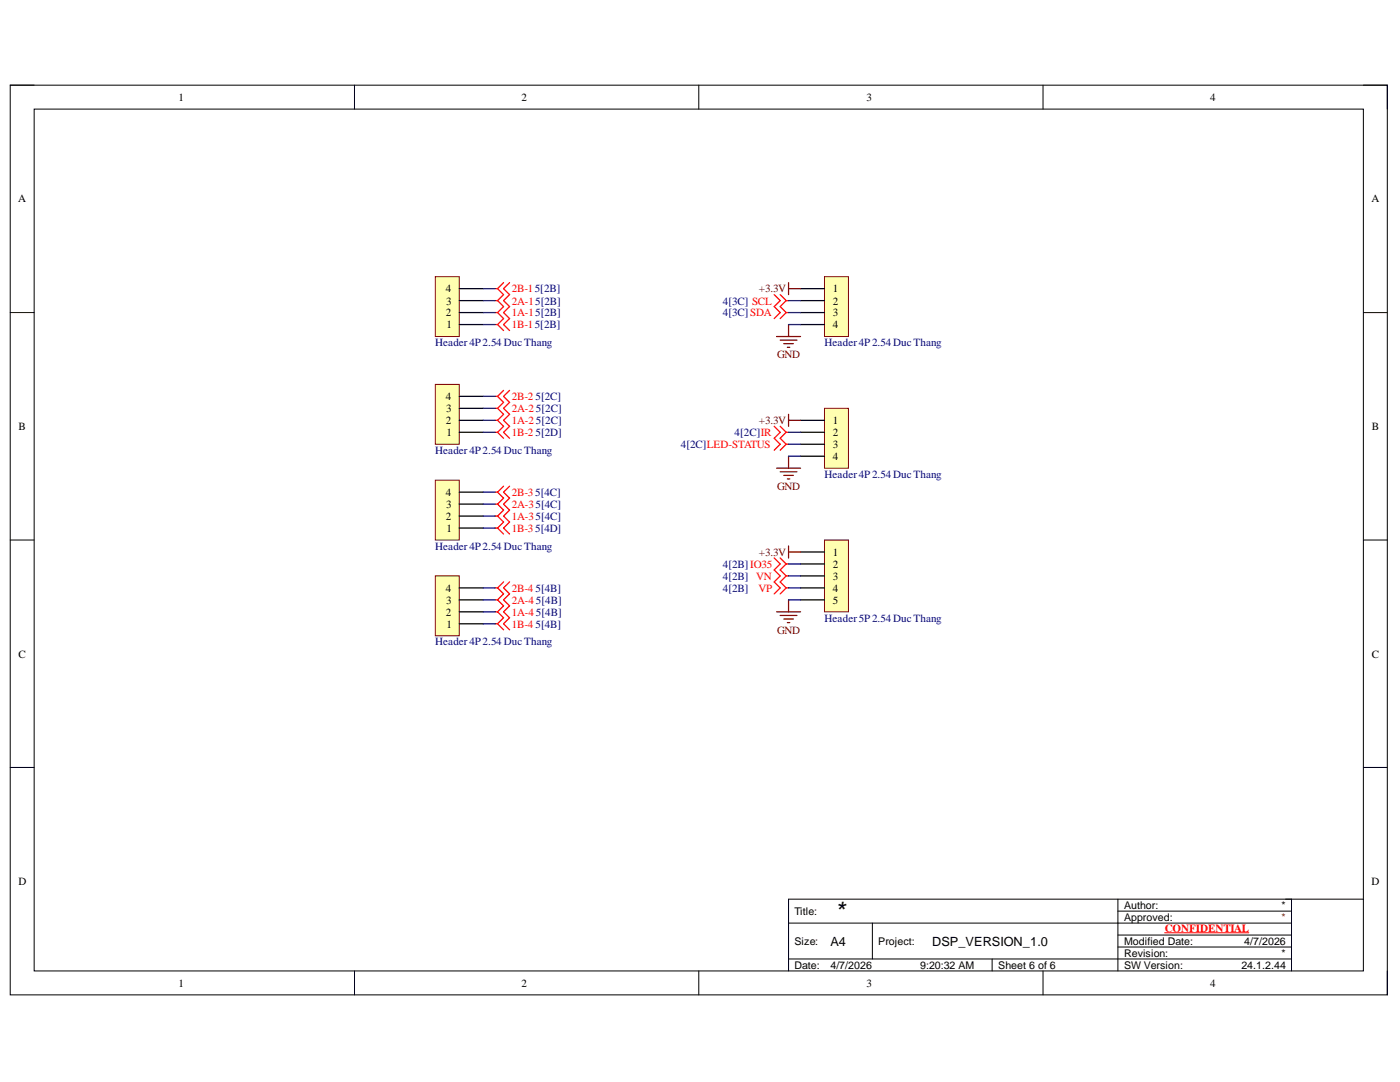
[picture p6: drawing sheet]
<svg xmlns="http://www.w3.org/2000/svg" width="279mm" height="216mm" viewBox="0 0 279 216" stroke-linecap="round" stroke-linejoin="round" font-family="sans-serif">
<path d="M2 17h274.9v181.5h-274.9z" fill="none" stroke="#000" stroke-width=".2"/>
<path d="M6.8 21.8h265.3v171.9h-265.3z" fill-rule="evenodd" fill="#fff"/>
<g fill="none" stroke="#000" stroke-width=".2">
<path d="M2 17h4.8M70.7 17v4.8M139.5 17v4.8M208.2 17v4.8M272.1 17h4.8v4.8M6.8 21.8h265.3v171.9h-265.3zM2 62.4h4.8M272.1 62.4h4.8M2 107.8h4.8M272.1 107.8h4.8M2 153.1h4.8M272.1 153.1h4.8"/>
<path d="M223.1 179.4v14.3M257.7 179.4v14.3M272.1 179.4h-114.7v14.3M70.7 193.7v4.8M139.5 193.7v4.8M157.4 184.2h100.3M157.4 191.4h100.3M174.1 184.2v7.2M198 191.4v2.3M208.2 193.7v4.8M223.1 181.8h34.6M223.1 186.6h34.6"/>
<path d="M223.1 189h34.6M276.9 193.7v4.8"/>
</g>
<path d="M232.4 186.1h16.8" fill="none" stroke="#f00" stroke-width=".2"/>
<path d="M86.9 114.9h4.8v12h-4.8z" fill-rule="evenodd" fill="#ffffb0"/>
<path d="M86.9 114.9h4.8v12h-4.8z" fill="none" stroke="#800000" stroke-width=".2"/>
<path d="M91.7 119.7h4.7M91.7 117.3h4.7M91.7 124.5h4.7M91.7 122.1h4.7" fill="none" stroke="#000" stroke-width=".25"/>
<path d="M86.9 95.8h4.8v12h-4.8z" fill-rule="evenodd" fill="#ffffb0"/>
<path d="M86.9 95.8h4.8v12h-4.8z" fill="none" stroke="#800000" stroke-width=".2"/>
<path d="M91.7 98.2h4.7M91.7 105.4h4.7M91.7 103h4.7M91.7 100.6h4.7" fill="none" stroke="#000" stroke-width=".25"/>
<path d="M86.9 76.7h4.8v11.9h-4.8z" fill-rule="evenodd" fill="#ffffb0"/>
<path d="M86.9 76.7h4.8v11.9h-4.8z" fill="none" stroke="#800000" stroke-width=".2"/>
<path d="M91.7 79.1h4.7M91.7 86.3h4.7M91.7 83.9h4.7M91.7 81.5h4.7" fill="none" stroke="#000" stroke-width=".25"/>
<path d="M86.9 55.2h4.8v11.9h-4.8z" fill-rule="evenodd" fill="#ffffb0"/>
<path d="M86.9 55.2h4.8v11.9h-4.8z" fill="none" stroke="#800000" stroke-width=".2"/>
<path d="M91.7 60h4.7M91.7 57.6h4.7M91.7 64.8h4.7M91.7 62.4h4.7" fill="none" stroke="#000" stroke-width=".25"/>
<g fill="none" stroke="#f00" stroke-width=".25">
<path d="M98.8 57.6h.5M98.8 60h.5M99.3 57.6l1.2 1.2-1.2 1.2M99.3 60l1.2 1.2-1.2 1.2M100.5 56.4l-1.2 1.2M101.7 56.4l-1.2 1.2 1.2 1.2-1.2 1.2 1.2 1.2-1.2 1.2 1.2 1.2-1.2 1.2 1.2 1.2M98.8 62.4h.5M98.8 64.8h.5M98.8 79.1h.5M99.3 62.4l1.2 1.2-1.2 1.2M99.3 64.8l1.2 1.2M99.3 79.1l1.2 1.2-1.2 1.2"/>
<path d="M100.5 77.9l-1.2 1.2M101.7 77.9l-1.2 1.2 1.2 1.2-1.2 1.2 1.2 1.2-1.2 1.2 1.2 1.2-1.2 1.2 1.2 1.2M98.8 81.5h.5M98.8 83.9h.5M98.8 86.3h.5M98.8 98.2h.5M99.3 81.5l1.2 1.2-1.2 1.2M99.3 83.9l1.2 1.2-1.2 1.2M99.3 86.3l1.2 1.2M99.3 98.2l1.2 1.2-1.2 1.2M100.5 97l-1.2 1.2M101.7 97l-1.2 1.2 1.2 1.2-1.2 1.2 1.2 1.2-1.2 1.2 1.2 1.2-1.2 1.2 1.2 1.2"/>
<path d="M98.8 100.6h.5M98.8 103h.5M98.8 105.4h.5M98.8 117.3h.5M98.8 119.7h.5M99.3 100.6l1.2 1.2-1.2 1.2M99.3 103l1.2 1.2-1.2 1.2M99.3 105.4l1.2 1.2M99.3 117.3l1.2 1.2-1.2 1.2M99.3 119.7l1.2 1.2-1.2 1.2M100.5 116.1l-1.2 1.2M101.7 116.1l-1.2 1.2 1.2 1.2-1.2 1.2 1.2 1.2-1.2 1.2 1.2 1.2-1.2 1.2 1.2 1.2"/>
<path d="M98.8 122.1h.5M98.8 124.5h.5M99.3 122.1l1.2 1.2-1.2 1.2M99.3 124.5l1.2 1.2"/>
</g>
<g fill="none" stroke="#000080" stroke-width=".25">
<path d="M96.4 60h2.4M96.4 57.6h2.4M96.4 64.8h2.4M96.4 62.4h2.4M96.4 79.1h2.4M96.4 86.3h2.4M96.4 83.9h2.4M96.4 81.5h2.4M96.4 98.2h2.4M96.4 105.4h2.4M96.4 103h2.4M96.4 100.6h2.4"/>
<path d="M96.4 119.7h2.4M96.4 117.3h2.4M96.4 124.5h2.4M96.4 122.1h2.4"/>
</g>
<path d="M164.5 55.2h4.8v11.9h-4.8z" fill-rule="evenodd" fill="#ffffb0"/>
<path d="M164.5 55.2h4.8v11.9h-4.8z" fill="none" stroke="#800000" stroke-width=".2"/>
<path d="M159.8 57.6h4.7M159.8 60h4.7M159.8 62.4h4.7M159.8 64.8h4.7" fill="none" stroke="#000" stroke-width=".25"/>
<path d="M154.5 58.8l1.2 1.2-1.2 1.2 1.2 1.2-1.2 1.2M155.7 58.8l1.2 1.2M156.9 60l-1.2 1.2 1.2 1.2M156.9 60h.5M156.9 62.4l-1.2 1.2M156.9 62.4h.5" fill="none" stroke="#f00" stroke-width=".25"/>
<path d="M164.5 81.5h4.8v11.9h-4.8z" fill-rule="evenodd" fill="#ffffb0"/>
<path d="M164.5 81.5h4.8v11.9h-4.8z" fill="none" stroke="#800000" stroke-width=".2"/>
<path d="M159.8 83.9h4.7M159.8 86.3h4.7M159.8 88.6h4.7M159.8 91h4.7" fill="none" stroke="#000" stroke-width=".25"/>
<path d="M154.5 85.1l1.2 1.2-1.2 1.2 1.2 1.1-1.2 1.2M155.7 85.1l1.2 1.2M156.9 86.3l-1.2 1.2 1.2 1.1M156.9 86.3h.5M156.9 88.6l-1.2 1.2M156.9 88.6h.5" fill="none" stroke="#f00" stroke-width=".25"/>
<g fill="none" stroke="#800000" stroke-width=".25">
<path d="M157.4 56.4v2.4M157.4 57.6h2.4M155 67.1h4.8M155.7 67.9h3.3M156.4 68.6h1.9M157.1 69.3h.5M157.4 64.8v2.3M155 93.4h4.8M155.7 94.1h3.3M156.4 94.9h1.9M157.1 95.6h.5M157.4 82.7v2.4"/>
<path d="M157.4 91v2.4M157.4 83.9h2.4"/>
</g>
<path d="M157.4 60h2.4M157.4 62.4h2.4M157.4 64.8h2.4M157.4 86.3h2.4M157.4 88.6h2.4M157.4 91h2.4" fill="none" stroke="#000080" stroke-width=".25"/>
<path d="M164.5 107.8h4.8v14.3h-4.8z" fill-rule="evenodd" fill="#ffffb0"/>
<path d="M164.5 107.8h4.8v14.3h-4.8z" fill="none" stroke="#800000" stroke-width=".2"/>
<path d="M159.8 110.1h4.7M159.8 112.5h4.7M159.8 114.9h4.7M159.8 117.3h4.7M159.8 119.7h4.7" fill="none" stroke="#000" stroke-width=".25"/>
<path d="M154.5 111.3l1.2 1.2-1.2 1.2 1.2 1.2-1.2 1.2 1.2 1.2-1.2 1.2M155.7 111.3l1.2 1.2M156.9 117.3l-1.2 1.2M156.9 114.9l-1.2 1.2 1.2 1.2M156.9 117.3h.5M156.9 112.5l-1.2 1.2 1.2 1.2M156.9 114.9h.5M156.9 112.5h.5" fill="none" stroke="#f00" stroke-width=".25"/>
<path d="M157.4 108.9v2.4M157.4 119.7v2.4M157.4 110.1h2.4M155 122.1h4.8M155.7 122.8h3.3M156.4 123.5h1.9M157.1 124.2h.5" fill="none" stroke="#800000" stroke-width=".25"/>
<path d="M157.4 119.7h2.4M157.4 112.5h2.4M157.4 114.9h2.4M157.4 117.3h2.4" fill="none" stroke="#000080" stroke-width=".25"/>
<text font-size="4.1" x="166.9" y="182.9">*</text>
<g font-size="2.5">
<text x="165.7" y="188.7">A4</text>
<text x="186" y="188.7">DSP_VERSION_1.0</text>
</g>
<g font-size="2.2">
<text x="35.6" y="20.1">1</text>
<text x="104.1" y="20.1">2</text>
<text x="172.9" y="20.1">3</text>
<text x="241.5" y="20.1">4</text>
<text x="3.6" y="40.4">A</text>
<text x="273.7" y="40.4">A</text>
<text x="88.9" y="58.3">4</text>
<text x="166.2" y="58.3">1</text>
<text x="88.9" y="63.1">2</text>
<text x="89" y="60.8">3</text>
<text x="89.1" y="65.5">1</text>
<text x="166.2" y="60.8">2</text>
<text x="166.2" y="63.1">3</text>
<text x="166.2" y="65.5">4</text>
<text x="88.9" y="79.9">4</text>
<text x="89" y="82.2">3</text>
<text x="3.7" y="85.8">B</text>
<text x="88.9" y="84.6">2</text>
<text x="89.1" y="87.1">1</text>
<text x="166.2" y="84.6">1</text>
<text x="166.2" y="87.1">2</text>
<text x="166.2" y="89.4">3</text>
<text x="273.8" y="85.8">B</text>
<text x="166.2" y="91.8">4</text>
<text x="88.9" y="99">4</text>
<text x="89" y="101.3">3</text>
<text x="88.9" y="103.7">2</text>
<text x="89.1" y="106.1">1</text>
<text x="166.2" y="110.9">1</text>
<text x="166.2" y="113.3">2</text>
<text x="88.9" y="118.1">4</text>
<text x="166.2" y="115.7">3</text>
<text x="166.2" y="118.1">4</text>
<text x="88.9" y="122.9">2</text>
<text x="89" y="120.4">3</text>
<text x="89.1" y="125.2">1</text>
<text x="166.2" y="120.4">5</text>
<text x="3.7" y="131.2">C</text>
<text x="273.8" y="131.2">C</text>
<text x="3.7" y="176.6">D</text>
<text x="273.7" y="176.6">D</text>
<text x="35.6" y="196.9">1</text>
<text x="104.1" y="196.9">2</text>
<text x="172.9" y="196.9">3</text>
<text x="241.5" y="196.9">4</text>
</g>
<g font-size="2.2" fill="#f00">
<text x="102.1" y="58.3">2B-15[2B]</text>
<text x="102.1" y="60.8">2A-15[2B]</text>
<text x="102.1" y="63.1">1A-15[2B]</text>
<text x="102.1" y="65.5">1B-15[2B]</text>
<text x="102.1" y="79.9">2B-2</text>
<text x="102.1" y="82.2">2A-2</text>
<text x="102.1" y="84.6">1A-2</text>
<text x="102.1" y="87.1">1B-2</text>
<text x="102.1" y="99">2B-35[4C]</text>
<text x="102.1" y="101.3">2A-35[4C]</text>
<text x="102.1" y="103.7">1A-35[4C]</text>
<text x="102.1" y="106.1">1B-35[4D]</text>
<text x="102.1" y="118.1">2B-4</text>
<text x="150.9" y="115.7">VN</text>
<text x="151.3" y="118.1">VP</text>
<text x="102.1" y="120.4">2A-4</text>
<text x="102.1" y="122.9">1A-4</text>
<text x="102.1" y="125.2">1B-4</text>
<text x="232.4" y="185.9">CONFIDENTIAL</text>
</g>
<g font-size="2.2" fill="#800000">
<text x="151.4" y="58.3">+3.3V</text>
<text x="155.1" y="71.5">GND</text>
<text x="151.4" y="84.6">+3.3V</text>
<text x="155.1" y="97.8">GND</text>
<text x="151.4" y="110.9">+3.3V</text>
<text x="155.1" y="126.4">GND</text>
</g>
<g font-size="2.2" fill="#000080">
<text x="144.2" y="60.8">4[3C] SCL</text>
<text x="144.2" y="63.1">4[3C]SDA</text>
<text x="86.8" y="69.1">Header4P2.54 DucThang</text>
<text x="164.5" y="69.1">Header4P2.54 DucThang</text>
<text x="106.9" y="79.9">5[2C]</text>
<text x="107" y="82.2">5[2C]</text>
<text x="106.9" y="87.1">5[2D]</text>
<text x="107" y="84.6">5[2C]</text>
<text x="135.9" y="89.4">4[2C]LED-STATUS</text>
<text x="146.6" y="87.1">4[2C]IR</text>
<text x="86.8" y="90.6">Header4P2.54 DucThang</text>
<text x="164.5" y="95.4">Header4P2.54 DucThang</text>
<text x="86.8" y="109.7">Header4P2.54 DucThang</text>
<text x="144.2" y="113.3">4[2B]IO35</text>
<text x="106.9" y="118.1">5[4B]</text>
<text x="144.2" y="118.1">4[2B]</text>
<text x="144.2" y="115.7">4[2B]</text>
<text x="106.9" y="125.2">5[4B]</text>
<text x="107" y="120.4">5[4B]</text>
<text x="107" y="122.9">5[4B]</text>
<text x="164.5" y="124.1">Header5P2.54 DucThang</text>
<text x="86.8" y="128.8">Header4P2.54 DucThang</text>
</g>
<g font-size="2.1">
<text x="158.5" y="182.5">Title:</text>
<text x="224.3" y="181.4">Author:</text>
<text x="224.3" y="183.7">Approved:</text>
<text x="255.8" y="181.4">*</text>
<text x="158.5" y="188.5">Size:</text>
<text x="175.3" y="188.5">Project:</text>
<text x="224.3" y="190.9">Revision:</text>
<text x="224.3" y="188.5">Modified Date:</text>
<text x="248.3" y="188.5">4/7/2026</text>
<text x="255.8" y="190.9">*</text>
<text x="158.5" y="193.4">Date:</text>
<text x="165.7" y="193.4">4/7/2026</text>
<text x="183.6" y="193.4">9:20:32 AM</text>
<text x="199.2" y="193.4">Sheet 6 of 6</text>
<text x="224.3" y="193.4">SW Version:</text>
<text x="247.7" y="193.4">24.1.2.44</text>
</g>
<text font-size="2.1" fill="#85200c" x="255.8" y="183.7">*</text>
</svg>
